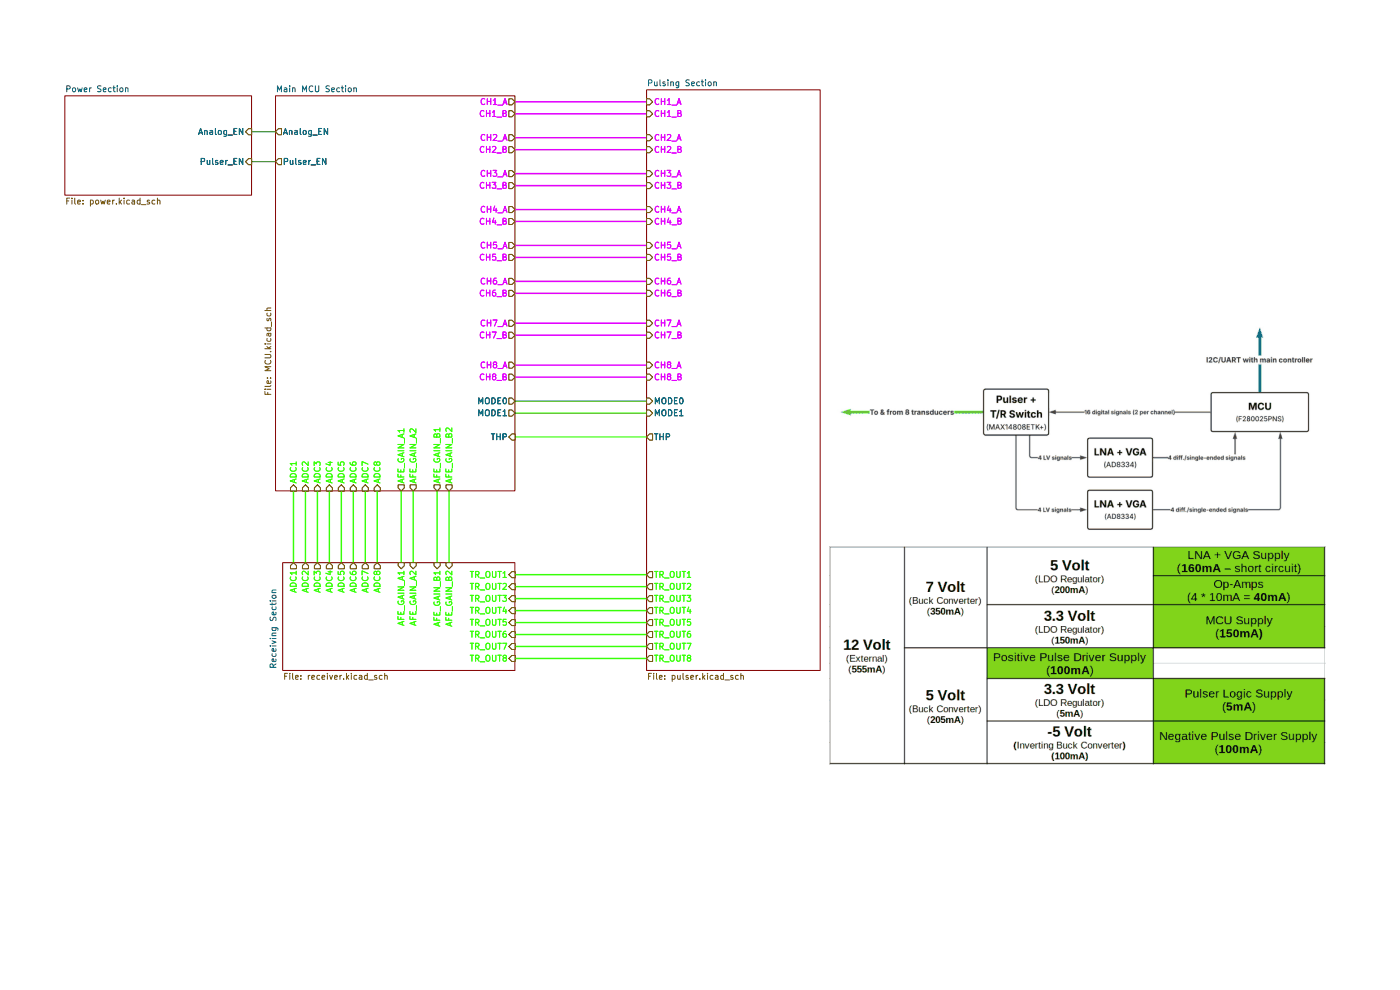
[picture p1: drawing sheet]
(kicad_sch
 (version 20250114)
 (generator "eeschema")
 (generator_version "9.0")
 (paper "A4")
 (lib_symbols)
 (wire
  (pts (xy 109.22 80.01) (xy 137.16 80.01))
  (stroke (width 0) (type default)))
 (wire
  (pts (xy 109.22 52.07) (xy 137.16 52.07))
  (stroke (width 0) (type default)))
 (wire
  (pts (xy 109.22 62.23) (xy 137.16 62.23))
  (stroke (width 0) (type default)))
 (wire
  (pts (xy 109.22 36.83) (xy 137.16 36.83))
  (stroke (width 0) (type default)))
 (wire
  (pts (xy 92.71 104.14) (xy 92.71 119.38))
  (stroke (width 0) (type default)))
 (wire
  (pts (xy 53.34 27.94) (xy 58.42 27.94))
  (stroke (width 0) (type default)))
 (wire
  (pts (xy 64.77 104.14) (xy 64.77 119.38))
  (stroke (width 0) (type default)))
 (wire
  (pts (xy 72.39 104.14) (xy 72.39 119.38))
  (stroke (width 0) (type default)))
 (wire
  (pts (xy 109.22 44.45) (xy 137.16 44.45))
  (stroke (width 0) (type default)))
 (wire
  (pts (xy 109.22 21.59) (xy 137.16 21.59))
  (stroke (width 0) (type default)))
 (wire
  (pts (xy 62.23 104.14) (xy 62.23 119.38))
  (stroke (width 0) (type default)))
 (wire
  (pts (xy 53.34 34.29) (xy 58.42 34.29))
  (stroke (width 0) (type default)))
 (wire
  (pts (xy 109.22 54.61) (xy 137.16 54.61))
  (stroke (width 0) (type default)))
 (wire
  (pts (xy 109.22 87.63) (xy 137.16 87.63))
  (stroke (width 0) (type default)))
 (wire
  (pts (xy 109.22 31.75) (xy 137.16 31.75))
  (stroke (width 0) (type default)))
 (wire
  (pts (xy 109.22 85.09) (xy 137.16 85.09))
  (stroke (width 0) (type default)))
 (wire
  (pts (xy 109.22 59.69) (xy 137.16 59.69))
  (stroke (width 0) (type default)))
 (wire
  (pts (xy 77.47 104.14) (xy 77.47 119.38))
  (stroke (width 0) (type default)))
 (wire
  (pts (xy 109.22 124.46) (xy 137.16 124.46))
  (stroke (width 0) (type default)))
 (wire
  (pts (xy 109.22 24.13) (xy 137.16 24.13))
  (stroke (width 0) (type default)))
 (wire
  (pts (xy 109.22 77.47) (xy 137.16 77.47))
  (stroke (width 0) (type default)))
 (wire
  (pts (xy 67.31 104.14) (xy 67.31 119.38))
  (stroke (width 0) (type default)))
 (wire
  (pts (xy 109.22 129.54) (xy 137.16 129.54))
  (stroke (width 0) (type default)))
 (wire
  (pts (xy 69.85 104.14) (xy 69.85 119.38))
  (stroke (width 0) (type default)))
 (wire
  (pts (xy 109.22 139.7) (xy 137.16 139.7))
  (stroke (width 0) (type default)))
 (wire
  (pts (xy 109.22 71.12) (xy 137.16 71.12))
  (stroke (width 0) (type default)))
 (wire
  (pts (xy 109.22 137.16) (xy 137.16 137.16))
  (stroke (width 0) (type default)))
 (wire
  (pts (xy 109.22 39.37) (xy 137.16 39.37))
  (stroke (width 0) (type default)))
 (wire
  (pts (xy 109.22 127) (xy 137.16 127))
  (stroke (width 0) (type default)))
 (wire
  (pts (xy 109.22 134.62) (xy 137.16 134.62))
  (stroke (width 0) (type default)))
 (wire
  (pts (xy 80.01 104.14) (xy 80.01 119.38))
  (stroke (width 0) (type default)))
 (wire
  (pts (xy 74.93 104.14) (xy 74.93 119.38))
  (stroke (width 0) (type default)))
 (wire
  (pts (xy 109.22 68.58) (xy 137.16 68.58))
  (stroke (width 0) (type default)))
 (wire
  (pts (xy 85.09 104.14) (xy 85.09 119.38))
  (stroke (width 0) (type default)))
 (wire
  (pts (xy 109.22 121.92) (xy 137.16 121.92))
  (stroke (width 0) (type default)))
 (wire
  (pts (xy 109.22 46.99) (xy 137.16 46.99))
  (stroke (width 0) (type default)))
 (wire
  (pts (xy 109.22 132.08) (xy 137.16 132.08))
  (stroke (width 0) (type default)))
 (wire
  (pts (xy 95.25 104.14) (xy 95.25 119.38))
  (stroke (width 0) (type default)))
 (wire
  (pts (xy 109.22 92.71) (xy 137.16 92.71))
  (stroke (width 0) (type default)))
 (wire
  (pts (xy 109.22 29.21) (xy 137.16 29.21))
  (stroke (width 0) (type default)))
 (wire
  (pts (xy 87.63 104.14) (xy 87.63 119.38))
  (stroke (width 0) (type default)))
 (image
  (at 228.6 90.17)
  (scale 1.50856)
  (data))
 (image
  (at 228.6 139.065)
  (scale 1.41176)
  (data))
 (sheet
  (at 59.944 119.38)
  (size 49.276 22.86)
  (exclude_from_sim no)
  (in_bom yes)
  (on_board yes)
  (dnp no)
  (stroke (width 0.1524) (type solid))
  (fill (color 0 0 0 0.0000))
  (property "Sheetname" "Receiving Section" (at 58.674 141.986 90) (effects (font (size 1.27 1.27)) (justify left bottom)))
  (property "Sheetfile" "receiver.kicad_sch" (at 59.944 142.8246 0) (effects (font (size 1.27 1.27)) (justify left top)))
  (pin "TR_OUT1" input (at 109.22 121.92 0) (effects (font (size 1.27 1.27)) (justify right)))
  (pin "TR_OUT2" input (at 109.22 124.46 0) (effects (font (size 1.27 1.27)) (justify right)))
  (pin "TR_OUT3" input (at 109.22 127 0) (effects (font (size 1.27 1.27)) (justify right)))
  (pin "TR_OUT4" input (at 109.22 129.54 0) (effects (font (size 1.27 1.27)) (justify right)))
  (pin "TR_OUT5" input (at 109.22 132.08 0) (effects (font (size 1.27 1.27)) (justify right)))
  (pin "TR_OUT6" input (at 109.22 134.62 0) (effects (font (size 1.27 1.27)) (justify right)))
  (pin "TR_OUT7" input (at 109.22 137.16 0) (effects (font (size 1.27 1.27)) (justify right)))
  (pin "TR_OUT8" input (at 109.22 139.7 0) (effects (font (size 1.27 1.27)) (justify right)))
  (pin "ADC2" output (at 64.77 119.38 90) (effects (font (size 1.27 1.27)) (justify right)))
  (pin "ADC6" output (at 74.93 119.38 90) (effects (font (size 1.27 1.27)) (justify right)))
  (pin "AFE_GAIN_B2" input (at 95.25 119.38 90) (effects (font (size 1.27 1.27)) (justify right)))
  (pin "AFE_GAIN_A2" input (at 87.63 119.38 90) (effects (font (size 1.27 1.27)) (justify right)))
  (pin "AFE_GAIN_B1" input (at 92.71 119.38 90) (effects (font (size 1.27 1.27)) (justify right)))
  (pin "ADC3" output (at 67.31 119.38 90) (effects (font (size 1.27 1.27)) (justify right)))
  (pin "AFE_GAIN_A1" input (at 85.09 119.38 90) (effects (font (size 1.27 1.27)) (justify right)))
  (pin "ADC7" output (at 77.47 119.38 90) (effects (font (size 1.27 1.27)) (justify right)))
  (pin "ADC5" output (at 72.39 119.38 90) (effects (font (size 1.27 1.27)) (justify right)))
  (pin "ADC1" output (at 62.23 119.38 90) (effects (font (size 1.27 1.27)) (justify right)))
  (pin "ADC8" output (at 80.01 119.38 90) (effects (font (size 1.27 1.27)) (justify right)))
  (pin "ADC4" output (at 69.85 119.38 90) (effects (font (size 1.27 1.27)) (justify right))))
 (sheet
  (at 137.16 19.05)
  (size 36.83 123.19)
  (exclude_from_sim no)
  (in_bom yes)
  (on_board yes)
  (dnp no)
  (fields_autoplaced yes)
  (stroke (width 0.1524) (type solid))
  (fill (color 0 0 0 0.0000))
  (property "Sheetname" "Pulsing Section" (at 137.16 18.3384 0) (effects (font (size 1.27 1.27)) (justify left bottom)))
  (property "Sheetfile" "pulser.kicad_sch" (at 137.16 142.8246 0) (effects (font (size 1.27 1.27)) (justify left top)))
  (pin "CH1_A" input (at 137.16 21.59 180) (effects (font (size 1.27 1.27)) (justify left)))
  (pin "CH1_B" input (at 137.16 24.13 180) (effects (font (size 1.27 1.27)) (justify left)))
  (pin "CH2_A" input (at 137.16 29.21 180) (effects (font (size 1.27 1.27)) (justify left)))
  (pin "CH2_B" input (at 137.16 31.75 180) (effects (font (size 1.27 1.27)) (justify left)))
  (pin "CH3_A" input (at 137.16 36.83 180) (effects (font (size 1.27 1.27)) (justify left)))
  (pin "CH3_B" input (at 137.16 39.37 180) (effects (font (size 1.27 1.27)) (justify left)))
  (pin "CH4_A" input (at 137.16 44.45 180) (effects (font (size 1.27 1.27)) (justify left)))
  (pin "CH4_B" input (at 137.16 46.99 180) (effects (font (size 1.27 1.27)) (justify left)))
  (pin "CH5_A" input (at 137.16 52.07 180) (effects (font (size 1.27 1.27)) (justify left)))
  (pin "CH5_B" input (at 137.16 54.61 180) (effects (font (size 1.27 1.27)) (justify left)))
  (pin "CH6_A" input (at 137.16 59.69 180) (effects (font (size 1.27 1.27)) (justify left)))
  (pin "CH6_B" input (at 137.16 62.23 180) (effects (font (size 1.27 1.27)) (justify left)))
  (pin "CH7_A" input (at 137.16 68.58 180) (effects (font (size 1.27 1.27)) (justify left)))
  (pin "CH7_B" input (at 137.16 71.12 180) (effects (font (size 1.27 1.27)) (justify left)))
  (pin "CH8_A" input (at 137.16 77.47 180) (effects (font (size 1.27 1.27)) (justify left)))
  (pin "CH8_B" input (at 137.16 80.01 180) (effects (font (size 1.27 1.27)) (justify left)))
  (pin "TR_OUT1" output (at 137.16 121.92 180) (effects (font (size 1.27 1.27)) (justify left)))
  (pin "TR_OUT2" output (at 137.16 124.46 180) (effects (font (size 1.27 1.27)) (justify left)))
  (pin "TR_OUT3" output (at 137.16 127 180) (effects (font (size 1.27 1.27)) (justify left)))
  (pin "TR_OUT4" output (at 137.16 129.54 180) (effects (font (size 1.27 1.27)) (justify left)))
  (pin "TR_OUT5" output (at 137.16 132.08 180) (effects (font (size 1.27 1.27)) (justify left)))
  (pin "TR_OUT6" output (at 137.16 134.62 180) (effects (font (size 1.27 1.27)) (justify left)))
  (pin "TR_OUT7" output (at 137.16 137.16 180) (effects (font (size 1.27 1.27)) (justify left)))
  (pin "TR_OUT8" output (at 137.16 139.7 180) (effects (font (size 1.27 1.27)) (justify left)))
  (pin "MODE0" input (at 137.16 85.09 180) (effects (font (size 1.27 1.27)) (justify left)))
  (pin "MODE1" input (at 137.16 87.63 180) (effects (font (size 1.27 1.27)) (justify left)))
  (pin "THP" output (at 137.16 92.71 180) (effects (font (size 1.27 1.27)) (justify left))))
 (sheet
  (at 58.42 20.32)
  (size 50.8 83.82)
  (exclude_from_sim no)
  (in_bom yes)
  (on_board yes)
  (dnp no)
  (stroke (width 0.1524) (type solid))
  (fill (color 0 0 0 0.0000))
  (property "Sheetname" "Main MCU Section" (at 58.42 19.6084 0) (effects (font (size 1.27 1.27)) (justify left bottom)))
  (property "Sheetfile" "MCU.kicad_sch" (at 56.134 84.074 90) (effects (font (size 1.27 1.27)) (justify left top)))
  (pin "CH1_A" output (at 109.22 21.59 0) (effects (font (size 1.27 1.27)) (justify right)))
  (pin "CH1_B" output (at 109.22 24.13 0) (effects (font (size 1.27 1.27)) (justify right)))
  (pin "CH2_A" output (at 109.22 29.21 0) (effects (font (size 1.27 1.27)) (justify right)))
  (pin "CH2_B" output (at 109.22 31.75 0) (effects (font (size 1.27 1.27)) (justify right)))
  (pin "CH3_A" output (at 109.22 36.83 0) (effects (font (size 1.27 1.27)) (justify right)))
  (pin "CH3_B" output (at 109.22 39.37 0) (effects (font (size 1.27 1.27)) (justify right)))
  (pin "CH4_A" output (at 109.22 44.45 0) (effects (font (size 1.27 1.27)) (justify right)))
  (pin "CH4_B" output (at 109.22 46.99 0) (effects (font (size 1.27 1.27)) (justify right)))
  (pin "CH5_A" output (at 109.22 52.07 0) (effects (font (size 1.27 1.27)) (justify right)))
  (pin "CH5_B" output (at 109.22 54.61 0) (effects (font (size 1.27 1.27)) (justify right)))
  (pin "CH6_A" output (at 109.22 59.69 0) (effects (font (size 1.27 1.27)) (justify right)))
  (pin "CH6_B" output (at 109.22 62.23 0) (effects (font (size 1.27 1.27)) (justify right)))
  (pin "CH7_A" output (at 109.22 68.58 0) (effects (font (size 1.27 1.27)) (justify right)))
  (pin "CH7_B" output (at 109.22 71.12 0) (effects (font (size 1.27 1.27)) (justify right)))
  (pin "CH8_A" output (at 109.22 77.47 0) (effects (font (size 1.27 1.27)) (justify right)))
  (pin "CH8_B" output (at 109.22 80.01 0) (effects (font (size 1.27 1.27)) (justify right)))
  (pin "AFE_GAIN_A1" output (at 85.09 104.14 270) (effects (font (size 1.27 1.27)) (justify left)))
  (pin "AFE_GAIN_B2" output (at 95.25 104.14 270) (effects (font (size 1.27 1.27)) (justify left)))
  (pin "ADC2" input (at 64.77 104.14 270) (effects (font (size 1.27 1.27)) (justify left)))
  (pin "ADC6" input (at 74.93 104.14 270) (effects (font (size 1.27 1.27)) (justify left)))
  (pin "ADC4" input (at 69.85 104.14 270) (effects (font (size 1.27 1.27)) (justify left)))
  (pin "ADC3" input (at 67.31 104.14 270) (effects (font (size 1.27 1.27)) (justify left)))
  (pin "AFE_GAIN_A2" output (at 87.63 104.14 270) (effects (font (size 1.27 1.27)) (justify left)))
  (pin "ADC5" input (at 72.39 104.14 270) (effects (font (size 1.27 1.27)) (justify left)))
  (pin "ADC7" input (at 77.47 104.14 270) (effects (font (size 1.27 1.27)) (justify left)))
  (pin "ADC8" input (at 80.01 104.14 270) (effects (font (size 1.27 1.27)) (justify left)))
  (pin "ADC1" input (at 62.23 104.14 270) (effects (font (size 1.27 1.27)) (justify left)))
  (pin "AFE_GAIN_B1" output (at 92.71 104.14 270) (effects (font (size 1.27 1.27)) (justify left)))
  (pin "MODE0" output (at 109.22 85.09 0) (effects (font (size 1.27 1.27)) (justify right)))
  (pin "THP" input (at 109.22 92.71 0) (effects (font (size 1.27 1.27)) (justify right)))
  (pin "MODE1" output (at 109.22 87.63 0) (effects (font (size 1.27 1.27)) (justify right)))
  (pin "Analog_EN" output (at 58.42 27.94 180) (effects (font (size 1.27 1.27)) (justify left)))
  (pin "Pulser_EN" output (at 58.42 34.29 180) (effects (font (size 1.27 1.27)) (justify left))))
 (sheet
  (at 13.716 20.32)
  (size 39.624 21.082)
  (exclude_from_sim no)
  (in_bom yes)
  (on_board yes)
  (dnp no)
  (fields_autoplaced yes)
  (stroke (width 0.1524) (type solid))
  (fill (color 0 0 0 0.0000))
  (property "Sheetname" "Power Section" (at 13.716 19.6084 0) (effects (font (size 1.27 1.27)) (justify left bottom)))
  (property "Sheetfile" "power.kicad_sch" (at 13.716 41.9866 0) (effects (font (size 1.27 1.27)) (justify left top)))
  (pin "Analog_EN" input (at 53.34 27.94 0) (effects (font (size 1.27 1.27)) (justify right)))
  (pin "Pulser_EN" input (at 53.34 34.29 0) (effects (font (size 1.27 1.27)) (justify right))))
 (sheet_instances
  (path ""
   (page "1")))
 (embedded_fonts no))
